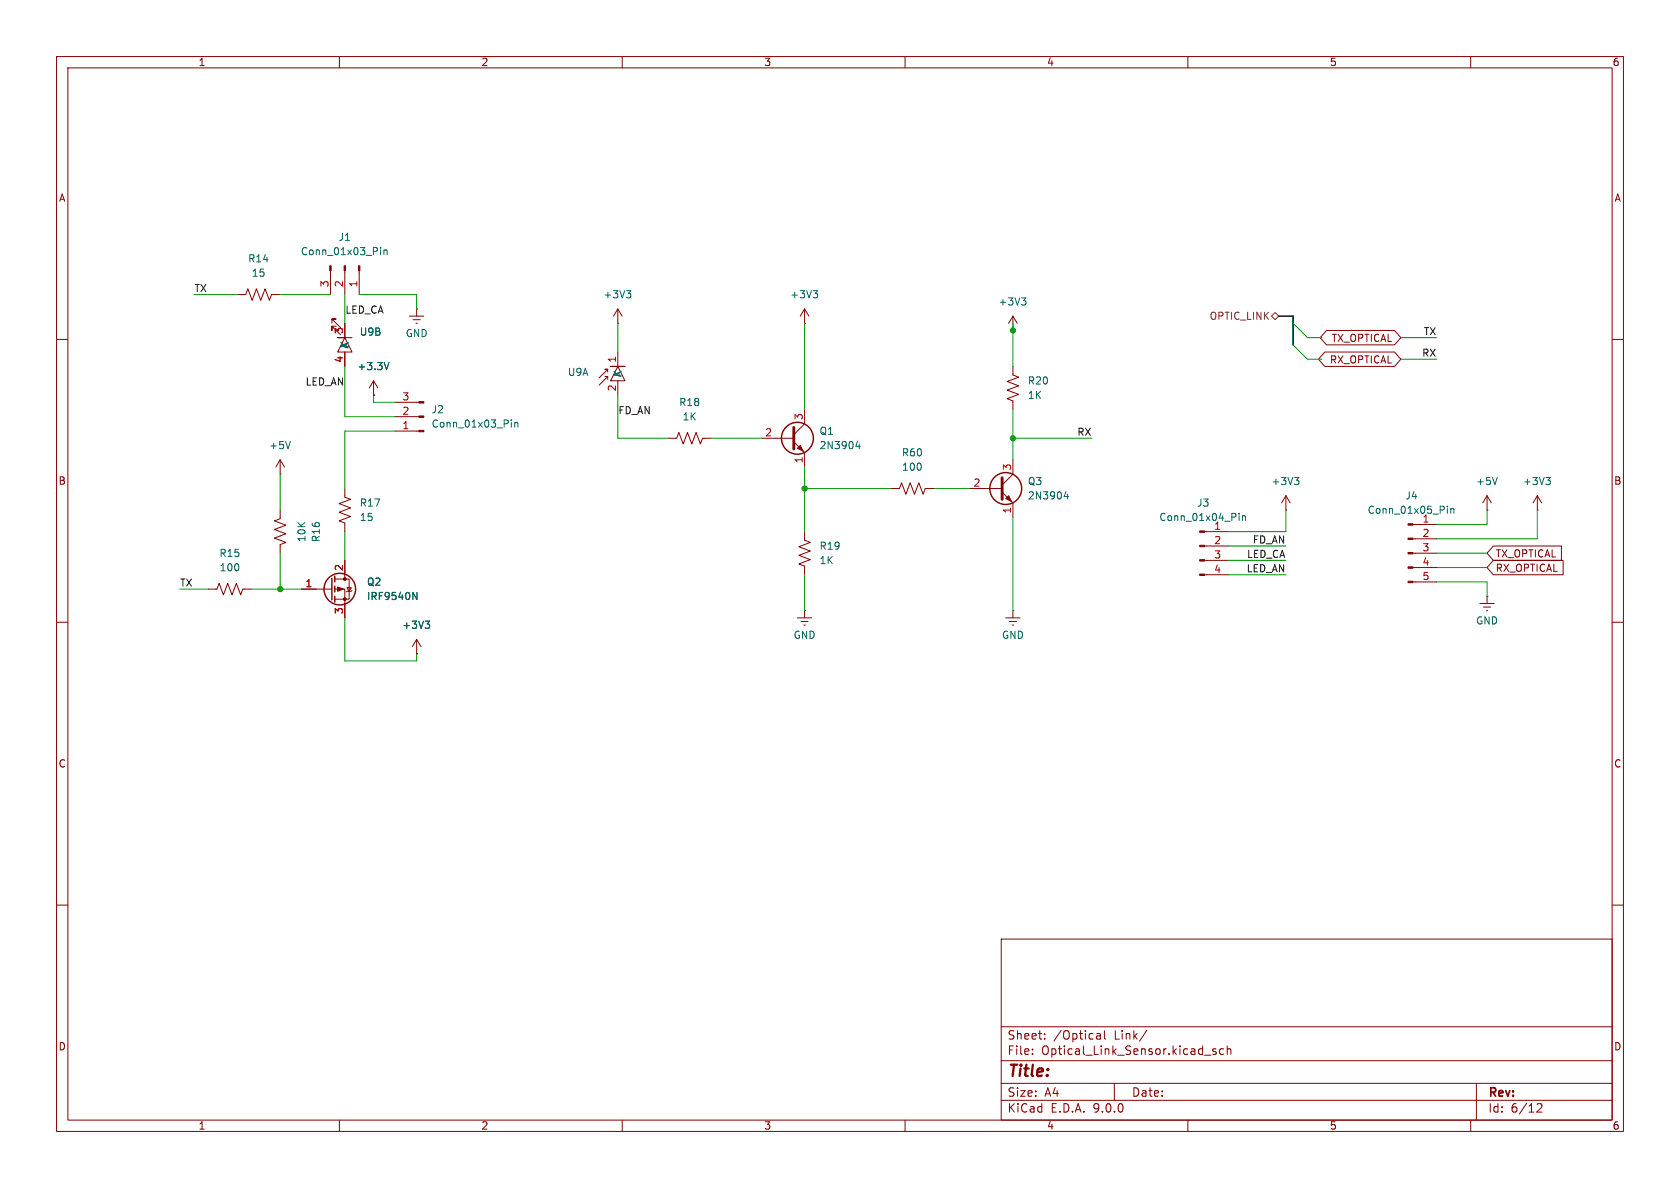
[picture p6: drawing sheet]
<svg xmlns="http://www.w3.org/2000/svg" width="297mm" height="210mm" viewBox="0 0 297 210" stroke-linecap="round" stroke-linejoin="round" font-family="sans-serif">
<g fill="none" stroke="#840000" stroke-width=".18">
<path d="M10 10h277v190h-277zM12 12h273v186h-273zM60 10v2M110 10v2M160 10v2M210 10v2M260 10v2M41.9 52.1h1.5l.4-1 .8 2 .7-2 .8 2 .8-2 .7 2 .4-1h1.5M58.4 47.9v4.2M58.7 57.1v-.7h.7h-.7l1.5 1.5M59.4 57.7h-.7v.7v-.7l1.5 1.5M61 57.2v2.5l-1.3 2.5h2.5l-1.2-2.5h-1.3h2.5"/>
<path d="M61 47.9v4.2M63.5 47.9v4.2M72.4 55.9h2.5M73 56.5h1.3M73.5 57.2h.3M73.7 54.6h.1M73.7 54.6v1.3M109.2 57.2h.1M109.2 54.6v2.6M109.2 54.6l-.7 1.3M109.2 54.6l.8 1.3M142.2 57.2h.1"/>
<path d="M142.2 54.6v2.6M142.2 54.6l-.7 1.3M142.2 54.6l.8 1.3M179.1 58.4h.1M179.1 55.9l-.8 1.3M179.1 55.9l.7 1.3M179.1 55.9v2.5M234.5 58.4h12l1.1 1.3-1.1 1.3h-12l-1.1-1.3zM10 60h2M61 62.2v2.6M66 69.9h.1M66 67.3l-.7 1.3"/>
<path d="M66 67.3l.8 1.3M66 67.3v2.6M69.8 76.2h4.3M69.8 73.7h4.3M69.8 71.1h4.3M107 66.6l.4-.1v.6M107.4 65.8v-.5h-.5h.5l-1.5 1.5M107.4 66.5l-1.5 1.6M107.9 64.8h2.6h-1.3l1.3 2.5h-2.6l1.3-2.5zM109.2 62.2v2.6M109.2 67.3v2.6M118.1 77.5h1.5l.4-1 .8 2 .7-2 .8 2 .8-2 .7 2 .4-1h1.5"/>
<path d="M134.6 77.5h5.7M140.3 78.1l1.9 1.9v2.6M142.2 72.4v2.5l-1.9 1.9M179.1 64.8v1.5l1 .4-2 .7 2 .8-2 .8 2 .7-2 .8 1 .4v1.5M234.2 62.2h12.3l1.1 1.3-1.1 1.3h-12.3l-1.1-1.3zM285 60h2M49.5 90.2v1.5l-1 .4 2 .7-2 .8 2 .8-2 .7 2 .8-1 .4v1.5M49.5 83.8h.1M49.5 81.3v2.5M49.5 81.3l-.7 1.3M49.5 81.3l.8 1.3M61 86.4v1.5l1 .4-2.1 .7 2.1 .8-2.1 .8 2.1 .7-2.1 .8 1.1 .4v1.5"/>
<path d="M61 99.1v3.3M142.2 94v1.5l1.1 .4-2.1 .7 2.1 .8-2.1 .8 2.1 .7-2.1 .8 1 .4v1.5M157.5 86.4h1.5l.4-1.1 .7 2.1 .8-2.1 .8 2.1 .7-2.1 .8 2.1 .4-1h1.5M171.4 86.4h5.8M177.2 87l1.9 1.9v2.5M179.1 81.3v2.5l-1.9 1.9M213 94h4.2M213 96.5h4.2M213 99.1h4.2M227.3 90.2h.1M227.3 87.6l-.7 1.3M227.3 87.6l.8 1.3"/>
<path d="M227.3 87.6v2.6M249.8 92.7h4.2M249.8 95.3h4.2M249.8 97.8h4.2M262.9 90.2h.1M262.9 87.6v2.6M262.9 87.6l-.8 1.3M262.9 87.6l.8 1.3M264 99.1h12.3v2.5h-12.3l-1.1-1.3zM264 96.5h12v2.6h-12l-1.1-1.3zM271.8 90.2h.1M271.8 87.6l-.8 1.3"/>
<path d="M271.8 87.6l.7 1.3M271.8 87.6v2.6M10 110h2M36.8 104.1h1.6l.3-1 .8 2.1 .8-2.1 .7 2.1 .8-2.1 .7 2.1 .4-1.1h1.5M53.3 104.1h5.4M59.2 102.4h2.5v3.5h-2.5M59.2 104.1h1.8v5.1M61.3 103.9h.8l-.4 .6zM62.2 104.4l-.1 .1h-.8l-.1 .1M73.7 115.6h.1M73.7 113l-.8 1.3M73.7 113l.7 1.3"/>
<path d="M73.7 113v2.6M141 109.2h2.5M141.6 109.9h1.3M142.1 110.5h.3M142.2 108h.1M142.2 108v1.2M177.8 109.2h2.5M178.4 109.9h1.3M178.9 110.5h.3M179.1 108h.1M179.1 108v1.2M213 101.6h4.2"/>
<path d="M249.8 100.3h4.2M249.8 102.9h4.2M261.6 106.7h2.6M262.3 107.3h1.2M262.8 108h.2M262.9 105.4h.1M262.9 105.4v1.3M285 110h2M10 160h2M177 166h108v32h-108zM285 160h2M60 198v2"/>
<path d="M110 198v2M160 198v2M177 194.5h108M177 191.5h108M177 187.5h108M177 181.5h108M182.5 186.3v.1M182.5 185.5v.1M184.7 183.6v.1M184.7 182.8v.1M193.9 182.8h.6v.9M193.9 183.6h.6"/>
<path d="M194.5 183.1l-.6 .1M195.2 182.2v1.3l.3 .2M197 191.5v3M202.7 182.1l-1.2 2M210 198v2M213 186.5h1.1M215 185.5l-.4-.1-.2 .2 .1 .2 .5 .2v.3h-.6M216.3 185.5l-.4-.1-.3 .3v.4l.1 .2h.6M217 185.5l.2-.1 .3 .1 .1 .9M217 184.9v1.5M260 198v2M261 191.5v6.5"/>
<path d="M271.7 195.2l.6-.1 .2 .1 .1 .3-.9 1.1h.9"/>
</g>
<g fill="none" stroke="#006464" stroke-width=".18">
<path d="M67.3 43.8v.1M67.3 44.2v.8M67.9 44.2v.8M67.9 44.3l.2-.1h.3v.8M110.7 51.4h.8l-.4 .5M111.3 51.9l.2 .2v.3l-.2 .2M143.8 51.4h.7l-.4 .5M144.3 51.9l.2 .2v.3l-.2 .2M180.6 52.6h.8l-.5 .5M181.1 53.1l.3 .3v.3l-.3 .2M51.3 78l-.4 1.3M68.8 64.1l-.5 1.2"/>
<path d="M90.4 74.2v.2M90.4 74.7v.8M91 74.7v.8M91 74.8l.2-.1h.3l.1 .8M151.6 78l-.3 .9h.8M151.9 78.5v.8M188.4 86.9l-.3 .9h.8M188.7 87.4v.8M219 90.7v.2M219 91.2v.8M219.6 91.2v.8M219.6 91.3l.2-.1h.3l.1 .8"/>
<path d="M228.8 84.4h.8l-.4 .5M229.4 84.9l.2 .2v.3l-.2 .3M255.9 89.5v.1M255.9 89.9v.8M256.5 89.9v.8M256.5 90l.2-.1 .3 .1v.7M264.7 84.4l-.4 1.3M273.3 84.4h.8l-.4 .5M273.8 84.9l.3 .2v.3l-.3 .3M73 104.7l.7 1.3v-1.3M75.2 109.8h.8l-.5 .5M75.7 110.3l.3 .2v.3l-.3 .3"/>
</g>
<g fill="#840000" stroke="#840000" stroke-width=".18">
<path d="M212.1 93.9h.9v.2h-.9z"/>
<path d="M212.1 96.4h.9v.2h-.9z"/>
<path d="M212.1 98.9h.9v.3h-.9z"/>
<path d="M212.1 101.5h.9v.2h-.9z"/>
<path d="M74.1 76.1h.8v.2h-.8z"/>
<path d="M74.1 73.5h.8v.3h-.8z"/>
<path d="M74.1 71h.8v.2h-.8z"/>
<path d="M59.7 103.8l1 .3-1 .4z"/>
<path d="M248.9 92.6h.9v.2h-.9z"/>
<path d="M248.9 95.1h.9v.3h-.9z"/>
<path d="M248.9 97.7h.9v.2h-.9z"/>
<path d="M248.9 100.2h.9v.3h-.9z"/>
<path d="M248.9 102.7h.9v.3h-.9z"/>
<path d="M63.4 47h.2v.9h-.2z"/>
<path d="M60.8 47h.3v.9h-.3z"/>
<path d="M58.3 47h.2v.9h-.2z"/>
<path d="M177.8 88.1l.5-.5 .5 1z"/>
<path d="M141.5 78.7l.5 1.1-1-.6z"/>
<circle cx="61" cy="102.4" r=".25"/>
<circle cx="61" cy="105.9" r=".25"/>
</g>
<g fill="none" stroke="#840000" stroke-width=".25">
<path d="M58.7 102.2v3.8M59.2 101.9v1M59.2 103.6v1M59.2 105.4v1"/>
<circle cx="141" cy="77.5" r="2.82"/>
<circle cx="177.8" cy="86.4" r="2.82"/>
<circle cx="60.1" cy="104.1" r="2.79"/>
</g>
<path d="M140.3 75.6v3.8M177.2 84.5v3.8" fill="none" stroke="#840000" stroke-width=".51"/>
<path d="M224.8 55.9l.6-.7 .7 .7-.7 .6z" fill="none" stroke="#725600" stroke-width=".18"/>
<path d="M226.1 55.9h2.5v5.1" fill="none" stroke="#000084" stroke-width=".3"/>
<g fill="none" stroke="#009600" stroke-width=".18">
<path d="M34.3 52.1h7.6M49.5 52.1h8.9M61 52.1v5.1M63.5 52.1h10.2v2.5M109.2 57.2v5M142.2 57.2v15.2M179.1 57.2v7.6M228.6 57.2l2.5 2.5h2.6M247.6 59.7h6.4M61 64.8v8.9h8.8M66 69.9v1.2h3.8M69.8 76.2h-8.8v10.2"/>
<path d="M109.2 69.9v7.6h8.9M125.7 77.5h8.9M179.1 72.4v8.9M179.1 77.5h13.9M228.6 61l2.5 2.5h2.6M247.6 63.5h6.4M49.5 83.8v6.4M49.5 97.8v6.3M61 94v5.1M142.2 82.6v11.4M142.2 86.4h15.3M165.1 86.4h6.3"/>
<path d="M179.1 91.4v16.6M217.2 99.1h10.1M217.2 96.5h10.1M227.3 90.2v3.8h-10.1M254 97.8h8.9M262.9 90.2v2.5h-8.9M271.8 90.2v5.1h-17.8M31.7 104.1h5.1M44.4 104.1h8.9M61 109.2v7.6h12.7v-1.2M142.2 101.6v6.4M217.2 101.6h10.1"/>
<path d="M254 102.9h8.9v2.5M254 100.3h8.9"/>
</g>
<g fill="#009600" stroke="#009600" stroke-width=".18">
<circle cx="49.5" cy="104.1" r=".46"/>
<circle cx="179.1" cy="77.5" r=".46"/>
<circle cx="179.1" cy="58.4" r=".46"/>
<circle cx="142.2" cy="86.4" r=".46"/>
</g>
<text font-size="2.8" fill="#840000" x="178" y="190.9">Title:</text>
<g font-size="2.1" fill="#840000">
<text x="178" y="184">Sheet:</text>
<text x="186.2" y="184">/Optical</text>
<text x="197" y="184">Link/</text>
<text x="178" y="186.7">File:</text>
<text x="184.1" y="186.7">Optical_Link_Sensor.kicad_sch</text>
<text x="178" y="196.9">KiCad</text>
<text x="178" y="194.1">Size:</text>
<text x="184.7" y="194.1">A4</text>
<text x="185.7" y="196.9">E.D.A.</text>
<text x="193.3" y="196.9">9.0.0</text>
<text x="200" y="194.1">Date:</text>
<text x="263" y="194.3">Rev:</text>
<text x="263" y="196.9">Id:</text>
<text x="267.1" y="196.9">6/12</text>
</g>
<g font-size="1.8" fill="#840000">
<text x="35" y="11.9">1</text>
<text x="85" y="11.9">2</text>
<text x="135" y="11.9">3</text>
<text x="185" y="11.9">4</text>
<text x="235" y="11.9">5</text>
<text x="285" y="11.9">6</text>
<text x="10.3" y="35.9">A</text>
<text x="285.3" y="35.9">A</text>
<text x="235" y="64.5">RX_OPTICAL</text>
<text x="235.3" y="60.6">TX_OPTICAL</text>
<text x="10.3" y="85.9">B</text>
<text x="285.3" y="85.9">B</text>
<text x="264.3" y="101.3">RX_OPTICAL</text>
<text x="264.3" y="98.7">TX_OPTICAL</text>
<text x="10.3" y="135.9">C</text>
<text x="285.3" y="135.9">C</text>
<text x="10.3" y="185.9">D</text>
<text x="285.3" y="185.9">D</text>
<text x="35" y="199.9">1</text>
<text x="85" y="199.9">2</text>
<text x="135" y="199.9">3</text>
<text x="185" y="199.9">4</text>
<text x="235" y="199.9">5</text>
<text x="285" y="199.9">6</text>
</g>
<g font-size="1.8" fill="#006464">
<text x="43.8" y="46.6">R14</text>
<text x="53.1" y="45.3">Conn_01x03_Pin</text>
<text x="59.8" y="42.8">J1</text>
<text x="44.4" y="49.1">15</text>
<text x="106.6" y="52.9">+3V3</text>
<text x="139.6" y="52.9">+3V3</text>
<text x="63.5" y="59.5">U9B</text>
<text x="71.6" y="59.8">GND</text>
<text x="176.4" y="54.2">+3V3</text>
<text x="61.8" y="61.7" transform="rotate(-90 61.8 61.7)">K</text>
<text x="63.1" y="65.6">+3.3V</text>
<text x="100.3" y="66.7">U9A</text>
<text x="110.1" y="66.8" transform="rotate(-90 110.1 66.8)">K</text>
<text x="120" y="72">R18</text>
<text x="181.6" y="70.7">1K</text>
<text x="181.6" y="68.2">R20</text>
<text x="76.2" y="73.3">J2</text>
<text x="76.2" y="75.8">Conn_01x03_Pin</text>
<text x="120.6" y="74.5">1K</text>
<text x="144.8" y="77.1">Q1</text>
<text x="47.5" y="79.6">+5V</text>
<text x="144.8" y="79.6">2N3904</text>
<text x="159.3" y="80.9">R60</text>
<text x="159.4" y="83.4">100</text>
<text x="63.5" y="89.8">R17</text>
<text x="181.6" y="86">Q3</text>
<text x="181.6" y="88.5">2N3904</text>
<text x="211.5" y="89.8">J3</text>
<text x="224.7" y="86">+3V3</text>
<text x="248.4" y="88.5">J4</text>
<text x="260.9" y="86">+5V</text>
<text x="269.1" y="86">+3V3</text>
<text x="54.2" y="95.9" transform="rotate(-90 54.2 95.9)">10K</text>
<text x="56.7" y="95.9" transform="rotate(-90 56.7 95.9)">R16</text>
<text x="63.5" y="92.3">15</text>
<text x="204.9" y="92.3">Conn_01x04_Pin</text>
<text x="214.6" y="93.7">1</text>
<text x="241.7" y="91">Conn_01x05_Pin</text>
<text x="251.4" y="92.5">1</text>
<text x="38.7" y="98.7">R15</text>
<text x="38.7" y="101.2">100</text>
<text x="144.8" y="99.9">1K</text>
<text x="144.8" y="97.4">R19</text>
<text x="64.8" y="106.3">IRF9540N</text>
<text x="64.8" y="103.7">Q2</text>
<text x="71" y="111.4">+3V3</text>
<text x="140.2" y="113.1">GND</text>
<text x="177" y="113.1">GND</text>
<text x="260.9" y="110.6">GND</text>
</g>
<g font-size="1.8" fill="#0f0f0f">
<text x="34.3" y="51.7">TX</text>
<text x="61" y="55.5">LED_CA</text>
<text x="251.6" y="59.3">TX</text>
<text x="251.3" y="63.2">RX</text>
<text x="53.9" y="68.2">LED_AN</text>
<text x="109.2" y="73.3">FD_AN</text>
<text x="190.4" y="77.1">RX</text>
<text x="220.3" y="101.3">LED_AN</text>
<text x="220.4" y="98.7">LED_CA</text>
<text x="221.4" y="96.2">FD_AN</text>
<text x="31.7" y="103.8">TX</text>
</g>
<g font-size="1.8" fill="#a90000">
<text x="58.2" y="50.9" transform="rotate(-90 58.2 50.9)">3</text>
<text x="60.7" y="50.9" transform="rotate(-90 60.7 50.9)">2</text>
<text x="63.2" y="50.9" transform="rotate(-90 63.2 50.9)">1</text>
<text x="60.7" y="59.1" transform="rotate(-90 60.7 59.1)">3</text>
<text x="60.7" y="64.2" transform="rotate(-90 60.7 64.2)">4</text>
<text x="109" y="64.2" transform="rotate(-90 109 64.2)">1</text>
<text x="71" y="70.9">3</text>
<text x="109" y="69.3" transform="rotate(-90 109 69.3)">2</text>
<text x="71" y="75.9">1</text>
<text x="71" y="73.4">2</text>
<text x="135.2" y="77.2">2</text>
<text x="142" y="74.4" transform="rotate(-90 142 74.4)">3</text>
<text x="142" y="82" transform="rotate(-90 142 82)">1</text>
<text x="178.8" y="83.3" transform="rotate(-90 178.8 83.3)">3</text>
<text x="172" y="86.1">2</text>
<text x="178.8" y="90.9" transform="rotate(-90 178.8 90.9)">1</text>
<text x="251.4" y="95">2</text>
<text x="60.7" y="101" transform="rotate(-90 60.7 101)">2</text>
<text x="214.6" y="96.3">2</text>
<text x="214.6" y="98.8">3</text>
<text x="214.6" y="101.3">4</text>
<text x="251.4" y="97.5">3</text>
<text x="251.4" y="100.1">4</text>
<text x="53.9" y="103.9">1</text>
<text x="251.4" y="102.6">5</text>
<text x="60.7" y="108.7" transform="rotate(-90 60.7 108.7)">3</text>
</g>
<text font-size="1.8" fill="#725600" x="213.8" y="56.7">OPTIC_LINK</text>
</svg>
